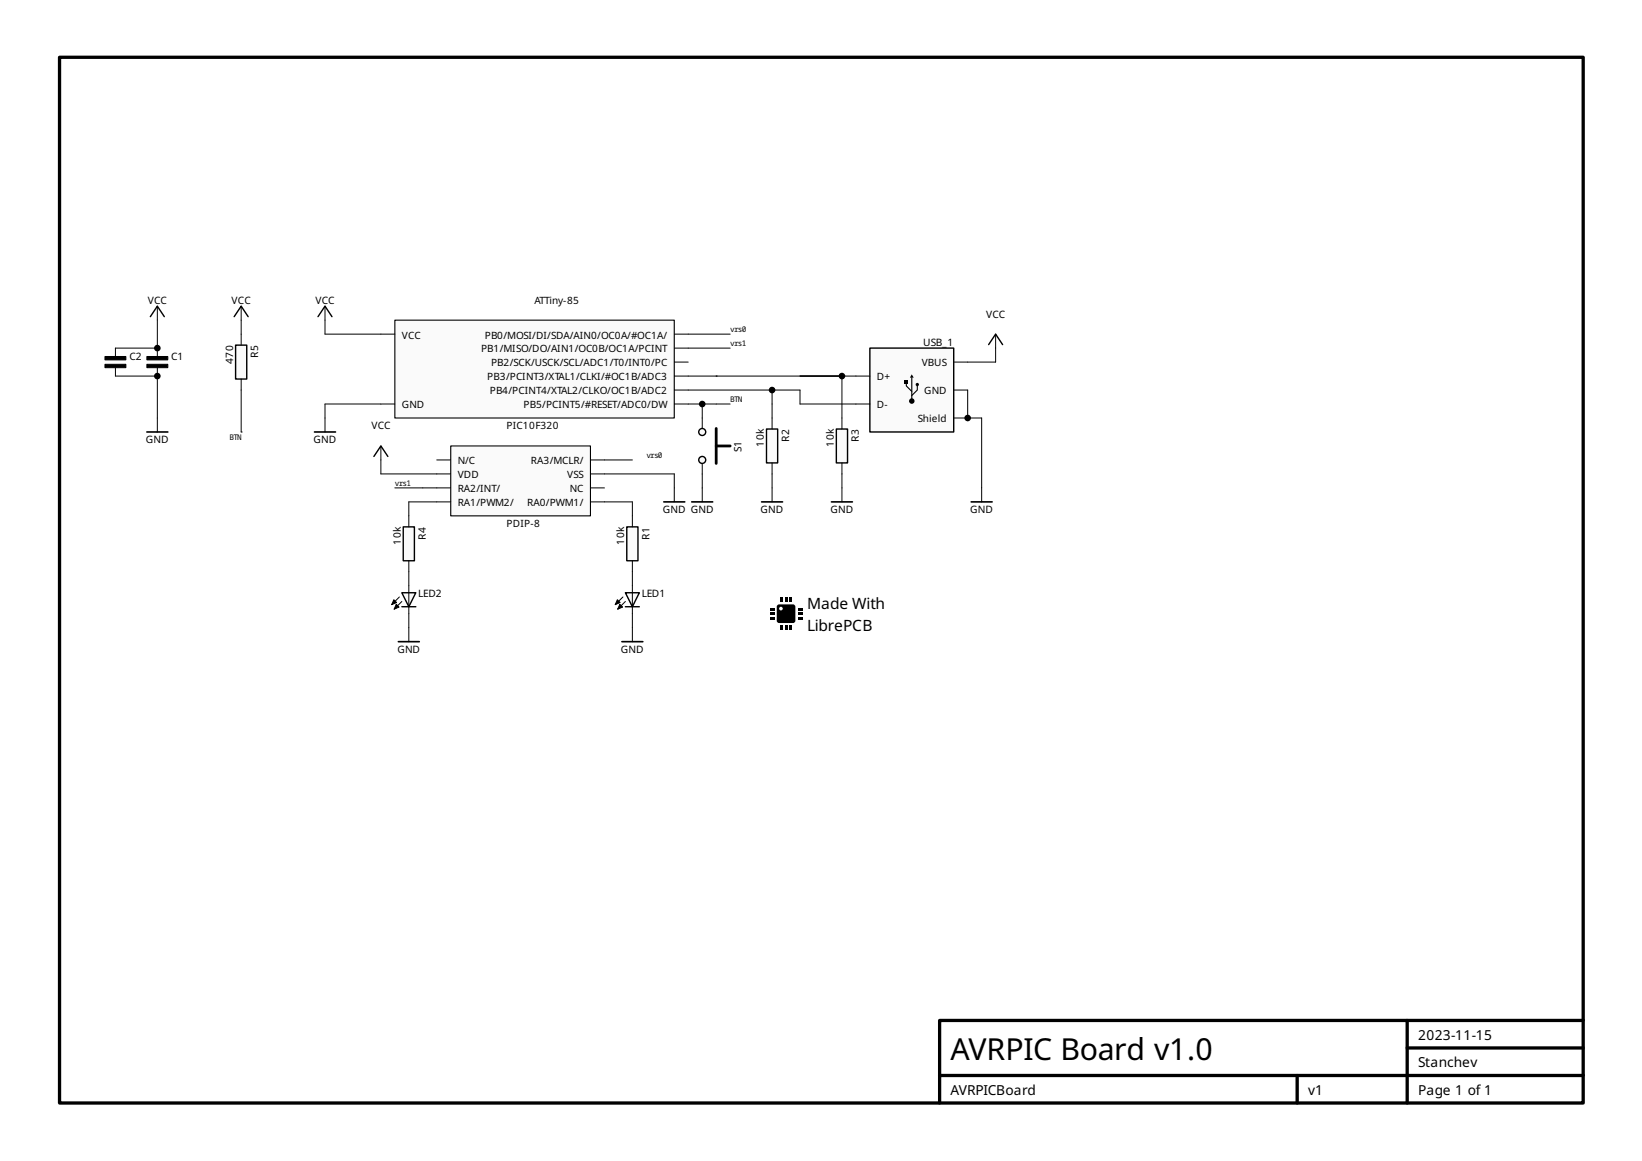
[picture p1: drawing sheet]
<svg xmlns="http://www.w3.org/2000/svg" width="297mm" height="210mm" viewBox="0 0 297 210" stroke-linecap="round" stroke-linejoin="round" font-family="sans-serif">
<path d="M175.7 90.7h3.8" fill="none" stroke="#000" stroke-width=".3"/>
<path d="M177.6 88.2v2.5" fill="none" stroke="#000" stroke-width=".18"/>
<path d="M42.6 62.4h2v6.1h-2z" fill-rule="evenodd" fill="#fafafa" stroke="#000" stroke-width=".25"/>
<path d="M43.6 60.4v2M43.6 68.5v2M58.8 75.6v2.5" fill="none" stroke="#000" stroke-width=".18"/>
<path d="M56.9 78.1h3.8" fill="none" stroke="#000" stroke-width=".3"/>
<path d="M138.7 77.6h2v6.1h-2z" fill-rule="evenodd" fill="#fafafa" stroke="#000" stroke-width=".25"/>
<path d="M28.5 55.4v2.5M43.6 55.4v2.5M139.7 75.6v2M180.1 60.4v2.5M139.7 83.7v2M114.4 113.5v2.5" fill="none" stroke="#000" stroke-width=".18"/>
<path d="M112.5 116h3.8" fill="none" stroke="#000" stroke-width=".3"/>
<path d="M27.2 57.2l1.3-1.8 1.2 1.8M42.4 57.2l1.2-1.8 1.3 1.8M178.8 62.3l1.3-1.9 1.3 1.9" fill="none" stroke="#000" stroke-width=".25"/>
<path d="M113.4 95.3h2v6.1h-2z" fill-rule="evenodd" fill="#fafafa" stroke="#000" stroke-width=".25"/>
<path d="M114.4 93.3v2M114.4 101.4v2" fill="none" stroke="#000" stroke-width=".18"/>
<path d="M81.5 80.6h25.3v12.7h-25.3z" fill-rule="evenodd" fill="#fafafa" stroke="#000" stroke-width=".2"/>
<path d="M68.9 80.6v2.6M79 83.2h2.5M79 85.7h2.5M79 88.2h2.5M79 90.7h2.5M106.8 83.2h2.5M106.8 85.7h2.5M106.8 88.2h2.5M106.8 90.7h2.5M152.3 88.2v2.5" fill="none" stroke="#000" stroke-width=".18"/>
<path d="M10.8 10.4h275.6v189h-275.6zM170 194.4h116.4M234.7 194.4v5M254.6 184.5v14.9M254.6 189.5h31.8M286.4 184.5h-116.4v14.9" fill="none" stroke="#000" stroke-width=".6"/>
<path d="M150.4 90.7h3.8" fill="none" stroke="#000" stroke-width=".3"/>
<path d="M67.6 82.5l1.3-1.9 1.3 1.9" fill="none" stroke="#000" stroke-width=".25"/>
<path d="M71.4 57.9h50.6v17.7h-50.6z" fill-rule="evenodd" fill="#fafafa" stroke="#000" stroke-width=".2"/>
<path d="M68.9 60.4h2.5M68.9 73h2.5M122 62.9h2.5M122 60.4h2.5M122 65.5h2.5M122 70.5h2.5M122 73h2.5M122 68h2.5M122 88.2v2.5M139.7 88.2v2.5" fill="none" stroke="#000" stroke-width=".18"/>
<path d="M120.1 90.7h3.8M137.8 90.7h3.8" fill="none" stroke="#000" stroke-width=".3"/>
<path d="M151.3 77.6h2v6.1h-2z" fill-rule="evenodd" fill="#fafafa" stroke="#000" stroke-width=".25"/>
<path d="M152.3 75.6v2M152.3 83.7v2" fill="none" stroke="#000" stroke-width=".18"/>
<g fill="#000">
<path d="M139.2 109.9h.9v.4h-.9z" fill-rule="evenodd"/>
<path d="M139.2 110.7h.9v.5h-.9z" fill-rule="evenodd"/>
<path d="M139.2 111.6h.9v.4h-.9z" fill-rule="evenodd"/>
<path d="M140.6 109.5l.3-.2h2.8l.2 .4-.1 2.7-.3 .2h-2.8l-.2-.4v-2.2h.4a.33 .33 0 0 0 .5 .3 .33 .33 0 0 0 .1-.5 .33 .33 0 0 0-.5 .1l-.1 .1h-.4z" fill-rule="evenodd"/>
<path d="M141.1 108h.5v.9h-.5z" fill-rule="evenodd"/>
<path d="M141.1 113.1h.5v.8h-.5z" fill-rule="evenodd"/>
<path d="M142 108h.4v.9h-.4z" fill-rule="evenodd"/>
<path d="M142 113.1h.4v.8h-.4z" fill-rule="evenodd"/>
<path d="M142.8 108h.5v.9h-.5z" fill-rule="evenodd"/>
<path d="M142.8 113.1h.5v.8h-.5z" fill-rule="evenodd"/>
<path d="M144.3 110.7h.8v.5h-.8z" fill-rule="evenodd"/>
<path d="M144.3 111.6h.8v.4h-.8z" fill-rule="evenodd"/>
<path d="M144.3 109.9h.8v.4h-.8z" fill-rule="evenodd"/>
</g>
<path d="M72.9 95.3h2.1v6.1h-2.1z" fill-rule="evenodd" fill="#fafafa" stroke="#000" stroke-width=".25"/>
<path d="M74 93.3v2M74 101.4v2" fill="none" stroke="#000" stroke-width=".18"/>
<g fill="#fafafa" stroke="#000" stroke-width=".25">
<path d="M113.1 107.2h2.6l-1.3 2.5z"/>
<path d="M113.1 109.7h2.6z"/>
</g>
<g fill="#fafafa" stroke="#000" stroke-width=".18">
<path d="M114.4 107.2v2.5z"/>
<path d="M112.7 107.9l-1.4 1.4z"/>
<path d="M113.1 108.7l-1.4 1.4z"/>
</g>
<path d="M111.7 108.4l.5 .5-.9 .4zM112.1 109.3l.5 .5-.9 .3z" fill="#000" stroke="#000" stroke-width=".18"/>
<path d="M127 88.2v2.5M114.4 105.9v1.3M114.4 109.7v1.3" fill="none" stroke="#000" stroke-width=".18"/>
<path d="M125.1 90.7h3.8" fill="none" stroke="#000" stroke-width=".3"/>
<g fill="#fafafa" stroke="#000" stroke-width=".51">
<path d="M129.6 77.5v6.3z"/>
<path d="M129.6 80.6h2.5z"/>
</g>
<g fill="#fafafa" stroke="#000" stroke-width=".25">
<circle cx="127" cy="78.1" r=".63"/>
<circle cx="127" cy="83.2" r=".63"/>
</g>
<path d="M58.8 55.4v2.5M20.9 62.9v1.6M20.9 66.5v1.5M28.5 75.6v2.5M127 75.6v1.9M127 83.8v1.9" fill="none" stroke="#000" stroke-width=".18"/>
<path d="M26.6 78.1h3.8" fill="none" stroke="#000" stroke-width=".3"/>
<path d="M57.5 57.2l1.3-1.8 1.3 1.8" fill="none" stroke="#000" stroke-width=".25"/>
<g fill="#000" stroke="#000" stroke-width=".18">
<path d="M19 64.5h3.8v.6h-3.8z" fill-rule="evenodd"/>
<path d="M19 65.9h3.8v.6h-3.8z" fill-rule="evenodd"/>
</g>
<g fill="#fafafa" stroke="#000" stroke-width=".25">
<path d="M72.7 107.2h2.5l-1.2 2.5z"/>
<path d="M72.7 109.7h2.5z"/>
</g>
<g fill="#fafafa" stroke="#000" stroke-width=".18">
<path d="M74 107.2v2.5z"/>
<path d="M72.3 107.9l-1.4 1.4z"/>
<path d="M72.7 108.7l-1.4 1.4z"/>
</g>
<path d="M71.2 108.4l.5 .5-.8 .4zM71.7 109.3l.5 .5-.9 .3z" fill="#000" stroke="#000" stroke-width=".18"/>
<path d="M74 105.9v1.3M74 109.7v1.3" fill="none" stroke="#000" stroke-width=".18"/>
<path d="M157.4 62.9h15.1v15.2h-15.1z" fill-rule="evenodd" fill="#fafafa" stroke="#000" stroke-width=".25"/>
<g fill="#000">
<path d="M164.9 67.7l.4 .6h-.7z"/>
<path d="M163.7 68.7h.5v.6h-.5z" fill-rule="evenodd"/>
<circle cx="28.5" cy="62.9" r=".6"/>
<circle cx="28.5" cy="68" r=".6"/>
<circle cx="127" cy="73" r=".6"/>
<circle cx="139.7" cy="70.5" r=".6"/>
<circle cx="152.3" cy="68" r=".6"/>
<circle cx="164.9" cy="72.5" r=".5"/>
<circle cx="165.9" cy="69.5" r=".3"/>
<circle cx="175.1" cy="75.6" r=".6"/>
</g>
<path d="M163.9 69v.8l1 1M164.9 68.3v4.2M165.9 69.5v1l-1 1" fill="none" stroke="#000" stroke-width=".2"/>
<g fill="none" stroke="#000" stroke-width=".18">
<path d="M28.5 57.9v6.6M43.6 57.9v2.5M58.8 57.9v2.5h10.1M20.9 68h7.6M20.9 62.9h7.6M28.5 66.5v9.1M43.6 78.1h.1M43.6 70.5v7.6M68.9 73h-10.1v2.6M124.5 68h32.9M124.5 70.5h20.2v2.5h12.7M124.5 73h7.6"/>
<path d="M124.5 62.9h7.6M124.5 60.4h7.6M127 73v2.6M129.6 68h.1M139.7 70.5v5.1M152.3 68v7.6M172.5 70.5h2.6v5.1M172.5 75.6h5.1v12.6M175.1 75.6h.1M180.1 62.9v2.6h-7.6M68.9 83.2v2.5h10.1M71.4 88.2h7.6"/>
<path d="M79 90.7h-5v2.6M109.3 85.7h12.7v2.5M109.3 90.7h5.1v2.6M109.3 83.2h5.1M127 85.7v2.5M139.7 85.7v2.5M152.3 85.7v2.5M74 103.4v2.5M74 111v5M114.4 103.4v2.5M114.4 111v2.5"/>
</g>
<path d="M72.1 116h3.8" fill="none" stroke="#000" stroke-width=".3"/>
<g fill="#000" stroke="#000" stroke-width=".18">
<path d="M26.6 64.5h3.8v.6h-3.8z" fill-rule="evenodd"/>
<path d="M26.6 65.9h3.8v.6h-3.8z" fill-rule="evenodd"/>
</g>
<text font-size="5.5" x="172" y="191.7">AVRPIC Board v1.0</text>
<g font-size="2.8">
<text x="146" y="110">Made With</text>
<text x="146" y="114">LibrePCB</text>
</g>
<g font-size="2.5">
<text x="256.5" y="188">2023-11-15</text>
<text x="172" y="197.9">AVRPICBoard</text>
<text x="236.6" y="197.9">v1</text>
<text x="256.5" y="197.9">Page 1 of 1</text>
<text x="256.5" y="193">Stanchev</text>
</g>
<g font-size="1.8">
<text x="26.7" y="54.9">VCC</text>
<text x="41.9" y="54.9">VCC</text>
<text x="57.1" y="54.9">VCC</text>
<text x="96.7" y="54.9">ATTiny-85</text>
<text x="178.4" y="57.4">VCC</text>
<text x="23.4" y="65">C2</text>
<text x="31" y="65">C1</text>
<text x="42.2" y="65.8" transform="rotate(-90 42.2 65.8)">470</text>
<text x="46.7" y="64.7" transform="rotate(-90 46.7 64.7)">R5</text>
<text x="72.7" y="61.2">VCC</text>
<text x="87" y="63.7">PB1/MISO/DO/AIN1/OC0B/OC1A/PCINT</text>
<text x="87.7" y="61.2">PB0/MOSI/DI/SDA/AIN0/OC0A/#OC1A/</text>
<text x="167" y="62.5">USB_1</text>
<text x="88.1" y="68.8">PB3/PCINT3/XTAL1/CLKI/#OC1B/ADC3</text>
<text x="88.6" y="71.3">PB4/PCINT4/XTAL2/CLKO/OC1B/ADC2</text>
<text x="88.8" y="66.3">PB2/SCK/USCK/SCL/ADC1/T0/INT0/PC</text>
<text x="158.6" y="68.8">D+</text>
<text x="166.7" y="66.3">VBUS</text>
<text x="167.2" y="71.3">GND</text>
<text x="67.2" y="77.6">VCC</text>
<text x="72.7" y="73.8">GND</text>
<text x="91.6" y="77.6">PIC10F320</text>
<text x="94.7" y="73.8">PB5/PCINT5/#RESET/ADC0/DW</text>
<text x="158.6" y="73.8">D-</text>
<text x="166.1" y="76.4">Shield</text>
<text x="26.4" y="80.2">GND</text>
<text x="56.7" y="80.2">GND</text>
<text x="82.8" y="83.9">N/C</text>
<text x="96.1" y="83.9">RA3/MCLR/</text>
<text x="134.2" y="81.7" transform="rotate(-90 134.2 81.7)">S1</text>
<text x="138.2" y="80.8" transform="rotate(-90 138.2 80.8)">10k</text>
<text x="142.7" y="79.9" transform="rotate(-90 142.7 79.9)">R2</text>
<text x="150.8" y="80.8" transform="rotate(-90 150.8 80.8)">10k</text>
<text x="155.4" y="79.9" transform="rotate(-90 155.4 79.9)">R3</text>
<text x="82.8" y="86.5">VDD</text>
<text x="82.8" y="89">RA2/INT/</text>
<text x="102.6" y="86.5">VSS</text>
<text x="103.1" y="89">NC</text>
<text x="82.8" y="91.5">RA1/PWM2/</text>
<text x="91.6" y="95.3">PDIP-8</text>
<text x="95.4" y="91.5">RA0/PWM1/</text>
<text x="119.9" y="92.8">GND GND</text>
<text x="137.6" y="92.8">GND</text>
<text x="150.2" y="92.8">GND</text>
<text x="175.5" y="92.8">GND</text>
<text x="72.5" y="98.5" transform="rotate(-90 72.5 98.5)">10k</text>
<text x="77" y="97.6" transform="rotate(-90 77 97.6)">R4</text>
<text x="112.9" y="98.5" transform="rotate(-90 112.9 98.5)">10k</text>
<text x="117.5" y="97.6" transform="rotate(-90 117.5 97.6)">R1</text>
<text x="75.6" y="108">LED2</text>
<text x="116.1" y="108">LED1</text>
<text x="71.9" y="118.1">GND</text>
<text x="112.3" y="118.1">GND</text>
</g>
<g font-size="1.4">
<text x="132.1" y="62.6">vrs1</text>
<text x="132.1" y="60.1">vrs0</text>
<text x="132.1" y="72.7">BTN</text>
<text x="41.5" y="79.5">BTN</text>
<text x="116.9" y="82.8">vrs0</text>
<text x="71.4" y="87.9">vrs1</text>
</g>
</svg>
